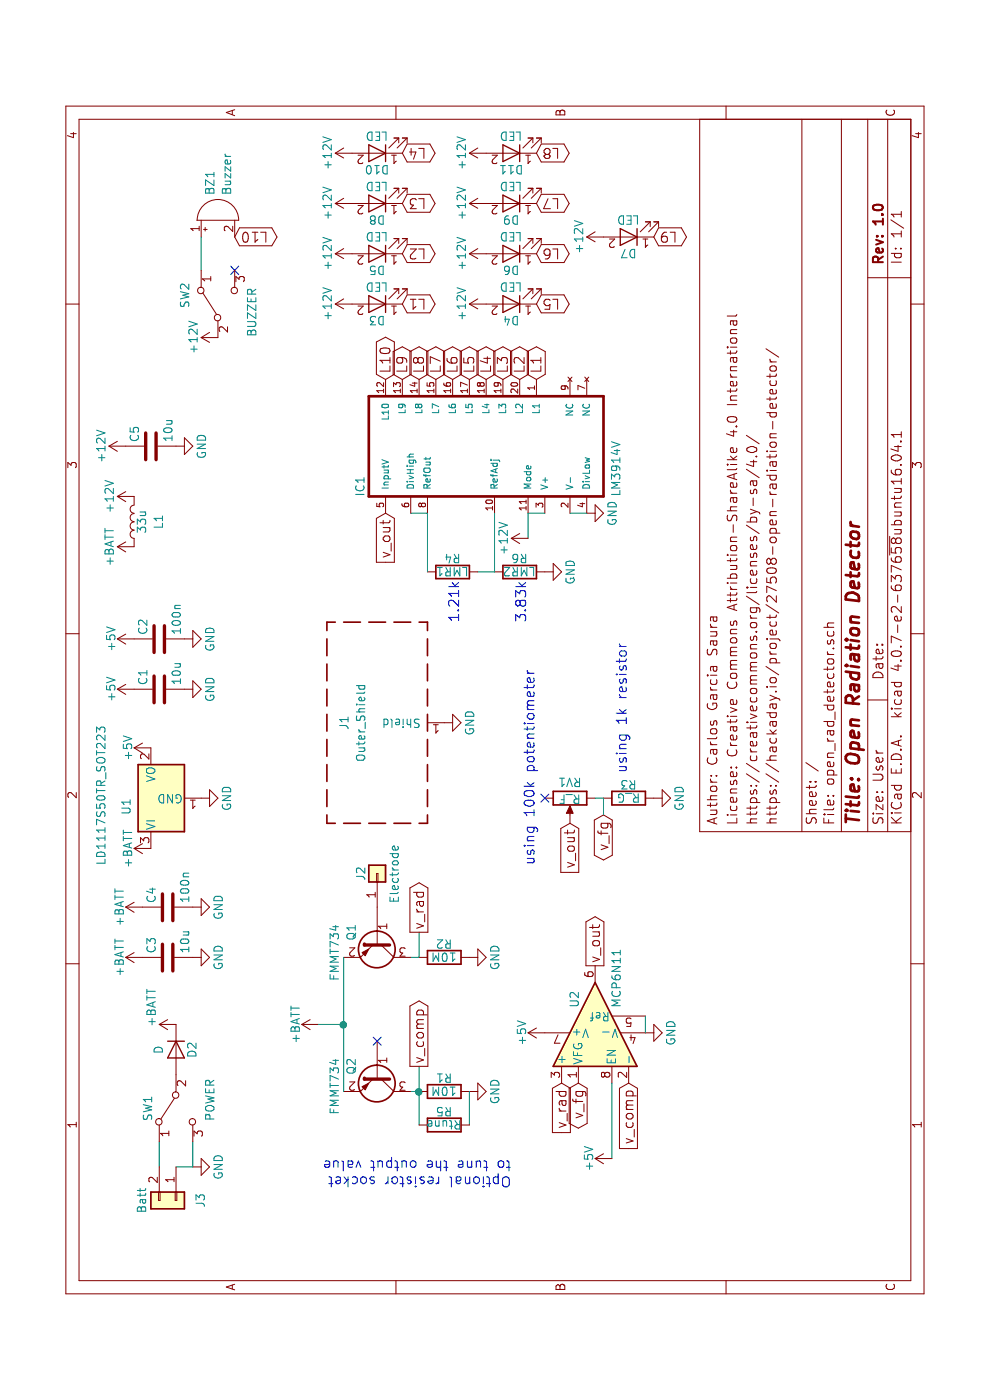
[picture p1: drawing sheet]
EESchema Schematic File Version 2
LIBS:power
LIBS:device
LIBS:switches
LIBS:relays
LIBS:motors
LIBS:transistors
LIBS:conn
LIBS:linear
LIBS:regul
LIBS:74xx
LIBS:cmos4000
LIBS:adc-dac
LIBS:memory
LIBS:xilinx
LIBS:microcontrollers
LIBS:dsp
LIBS:microchip
LIBS:analog_switches
LIBS:motorola
LIBS:texas
LIBS:intel
LIBS:audio
LIBS:interface
LIBS:digital-audio
LIBS:philips
LIBS:display
LIBS:cypress
LIBS:siliconi
LIBS:opto
LIBS:atmel
LIBS:contrib
LIBS:valves
LIBS:MCP6N11
LIBS:lm3914v
LIBS:open_rad_detector-cache
EELAYER 25 0
EELAYER END
$Descr User 7874 5906
encoding utf-8
Sheet 1 1
Title "Open Radiation Detector"
Date ""
Rev "1.0"
Comp ""
Comment1 "https://hackaday.io/project/27508-open-radiation-detector/"
Comment2 "https://creativecommons.org/licenses/by-sa/4.0/"
Comment3 "License: Creative Commons Attribution-ShareAlike 4.0 International​"
Comment4 "Author: Carlos Garcia Saura"
$EndDescr
$Comp
L RF_Shield_One_Piece J1
U 1 1
P 3800 2250
F 0 "J1" H 3800 2450 50  0000 C CNN
F 1 "Outer_Shield" H 3800 2350 50  0000 C CNN
F 2 "Shielding_Cabinets:Laird_Technologies_BMI-S-107_44.37x44.37mm" H 3800 2150 50  0001 C CNN
F 3 "" H 3800 2150 50  0001 C CNN
	1    3800 2250
	1    0    0    -1  
$EndComp
$Comp
L BC858 Q1
U 1 1
P 2500 2250
F 0 "Q1" H 2400 2100 50  0000 L CNN
F 1 "FMMT734" H 2400 2000 50  0000 L CNN
F 2 "TO_SOT_Packages_SMD:SOT-23" H 2700 2175 50  0001 L CIN
F 3 "" H 2500 2250 50  0001 L CNN
	1    2500 2250
	-1   0    0    1   
$EndComp
$Comp
L BC858 Q2
U 1 1
P 1700 2250
F 0 "Q2" H 1600 2100 50  0000 L CNN
F 1 "FMMT734" H 1600 2000 50  0000 L CNN
F 2 "TO_SOT_Packages_SMD:SOT-23" H 1900 2175 50  0001 L CIN
F 3 "" H 1700 2250 50  0001 L CNN
	1    1700 2250
	-1   0    0    1   
$EndComp
NoConn ~ 1900 2250
$Comp
L GND #PWR01
U 1 1
P 3800 2650
F 0 "#PWR01" H 3800 2400 50  0001 C CNN
F 1 "GND" H 3800 2500 50  0000 C CNN
F 2 "" H 3800 2650 50  0001 C CNN
F 3 "" H 3800 2650 50  0001 C CNN
	1    3800 2650
	1    0    0    -1  
$EndComp
$Comp
L +BATT #PWR02
U 1 1
P 2000 1900
F 0 "#PWR02" H 2000 1750 50  0001 C CNN
F 1 "+BATT" H 2000 2040 50  0000 C CNN
F 2 "" H 2000 1900 50  0001 C CNN
F 3 "" H 2000 1900 50  0001 C CNN
	1    2000 1900
	1    0    0    -1  
$EndComp
$Comp
L R R1
U 1 1
P 1600 2650
F 0 "R1" V 1680 2650 50  0000 C CNN
F 1 "10M" V 1600 2650 50  0000 C CNN
F 2 "Resistors_SMD:R_1206" V 1530 2650 50  0001 C CNN
F 3 "" H 1600 2650 50  0001 C CNN
	1    1600 2650
	1    0    0    -1  
$EndComp
$Comp
L R R2
U 1 1
P 2400 2650
F 0 "R2" V 2480 2650 50  0000 C CNN
F 1 "10M" V 2400 2650 50  0000 C CNN
F 2 "Resistors_SMD:R_1206" V 2330 2650 50  0001 C CNN
F 3 "" H 2400 2650 50  0001 C CNN
	1    2400 2650
	1    0    0    -1  
$EndComp
Text GLabel 1750 2500 2    60   Output ~ 0
v_comp
Text GLabel 2550 2500 2    60   Output ~ 0
v_rad
$Comp
L GND #PWR03
U 1 1
P 1600 2800
F 0 "#PWR03" H 1600 2550 50  0001 C CNN
F 1 "GND" H 1600 2650 50  0000 C CNN
F 2 "" H 1600 2800 50  0001 C CNN
F 3 "" H 1600 2800 50  0001 C CNN
	1    1600 2800
	1    0    0    -1  
$EndComp
$Comp
L GND #PWR04
U 1 1
P 2400 2800
F 0 "#PWR04" H 2400 2550 50  0001 C CNN
F 1 "GND" H 2400 2650 50  0000 C CNN
F 2 "" H 2400 2800 50  0001 C CNN
F 3 "" H 2400 2800 50  0001 C CNN
	1    2400 2800
	1    0    0    -1  
$EndComp
$Comp
L MCP6N11 U2
U 1 1
P 1950 3550
F 0 "U2" H 2100 3675 50  0000 L CNN
F 1 "MCP6N11" H 2100 3425 50  0000 L CNN
F 2 "Housings_SOIC:SOIC-8_3.9x4.9mm_Pitch1.27mm" H 2050 3550 50  0001 C CNN
F 3 "" H 2050 3550 50  0001 C CNN
	1    1950 3550
	1    0    0    -1  
$EndComp
Text GLabel 1650 3750 0    60   Input ~ 0
v_comp
Text GLabel 1650 3350 0    60   Input ~ 0
v_rad
$Comp
L GND #PWR05
U 1 1
P 1950 3850
F 0 "#PWR05" H 1950 3600 50  0001 C CNN
F 1 "GND" H 1950 3700 50  0000 C CNN
F 2 "" H 1950 3850 50  0001 C CNN
F 3 "" H 1950 3850 50  0001 C CNN
	1    1950 3850
	1    0    0    -1  
$EndComp
$Comp
L +5V #PWR06
U 1 1
P 1950 3250
F 0 "#PWR06" H 1950 3100 50  0001 C CNN
F 1 "+5V" H 1950 3390 50  0000 C CNN
F 2 "" H 1950 3250 50  0001 C CNN
F 3 "" H 1950 3250 50  0001 C CNN
	1    1950 3250
	1    0    0    -1  
$EndComp
$Comp
L +5V #PWR07
U 1 1
P 3650 900
F 0 "#PWR07" H 3650 750 50  0001 C CNN
F 1 "+5V" H 3650 1040 50  0000 C CNN
F 2 "" H 3650 900 50  0001 C CNN
F 3 "" H 3650 900 50  0001 C CNN
	1    3650 900 
	1    0    0    -1  
$EndComp
$Comp
L +BATT #PWR08
U 1 1
P 3050 900
F 0 "#PWR08" H 3050 750 50  0001 C CNN
F 1 "+BATT" H 3050 1040 50  0000 C CNN
F 2 "" H 3050 900 50  0001 C CNN
F 3 "" H 3050 900 50  0001 C CNN
	1    3050 900 
	1    0    0    -1  
$EndComp
$Comp
L GND #PWR09
U 1 1
P 3350 1200
F 0 "#PWR09" H 3350 950 50  0001 C CNN
F 1 "GND" H 3350 1050 50  0000 C CNN
F 2 "" H 3350 1200 50  0001 C CNN
F 3 "" H 3350 1200 50  0001 C CNN
	1    3350 1200
	1    0    0    -1  
$EndComp
$Comp
L C C1
U 1 1
P 4000 950
F 0 "C1" H 4025 1050 50  0000 L CNN
F 1 "10u" H 4025 850 50  0000 L CNN
F 2 "Capacitors_SMD:C_1206" H 4038 800 50  0001 C CNN
F 3 "" H 4000 950 50  0001 C CNN
	1    4000 950 
	1    0    0    -1  
$EndComp
$Comp
L C C2
U 1 1
P 4300 950
F 0 "C2" H 4325 1050 50  0000 L CNN
F 1 "100n" H 4325 850 50  0000 L CNN
F 2 "Capacitors_SMD:C_0805" H 4338 800 50  0001 C CNN
F 3 "" H 4300 950 50  0001 C CNN
	1    4300 950 
	1    0    0    -1  
$EndComp
$Comp
L +5V #PWR010
U 1 1
P 4300 800
F 0 "#PWR010" H 4300 650 50  0001 C CNN
F 1 "+5V" H 4300 940 50  0000 C CNN
F 2 "" H 4300 800 50  0001 C CNN
F 3 "" H 4300 800 50  0001 C CNN
	1    4300 800 
	1    0    0    -1  
$EndComp
$Comp
L +5V #PWR011
U 1 1
P 4000 800
F 0 "#PWR011" H 4000 650 50  0001 C CNN
F 1 "+5V" H 4000 940 50  0000 C CNN
F 2 "" H 4000 800 50  0001 C CNN
F 3 "" H 4000 800 50  0001 C CNN
	1    4000 800 
	1    0    0    -1  
$EndComp
$Comp
L GND #PWR012
U 1 1
P 4000 1100
F 0 "#PWR012" H 4000 850 50  0001 C CNN
F 1 "GND" H 4000 950 50  0000 C CNN
F 2 "" H 4000 1100 50  0001 C CNN
F 3 "" H 4000 1100 50  0001 C CNN
	1    4000 1100
	1    0    0    -1  
$EndComp
$Comp
L GND #PWR013
U 1 1
P 4300 1100
F 0 "#PWR013" H 4300 850 50  0001 C CNN
F 1 "GND" H 4300 950 50  0000 C CNN
F 2 "" H 4300 1100 50  0001 C CNN
F 3 "" H 4300 1100 50  0001 C CNN
	1    4300 1100
	1    0    0    -1  
$EndComp
$Comp
L +5V #PWR014
U 1 1
P 1200 3650
F 0 "#PWR014" H 1200 3500 50  0001 C CNN
F 1 "+5V" H 1200 3790 50  0000 C CNN
F 2 "" H 1200 3650 50  0001 C CNN
F 3 "" H 1200 3650 50  0001 C CNN
	1    1200 3650
	1    0    0    -1  
$EndComp
Wire Wire Line
	2400 2050 1600 2050
Wire Wire Line
	2000 1900 2000 2050
Connection ~ 2000 2050
Wire Wire Line
	1600 2500 1600 2450
Wire Wire Line
	2400 2500 2400 2450
Wire Wire Line
	2550 2500 2400 2500
Wire Wire Line
	1650 3650 1200 3650
$Comp
L Buzzer BZ1
U 1 1
P 6800 1300
F 0 "BZ1" H 6950 1350 50  0000 L CNN
F 1 "Buzzer" H 6950 1250 50  0000 L CNN
F 2 "Buzzers_Beepers:MagneticBuzzer_ProSignal_ABI-010-RC" V 6775 1400 50  0001 C CNN
F 3 "" V 6775 1400 50  0001 C CNN
	1    6800 1300
	1    0    0    -1  
$EndComp
Text GLabel 2350 3550 2    60   Output ~ 0
v_out
Text GLabel 5050 2300 0    60   Input ~ 0
v_out
$Comp
L +BATT #PWR015
U 1 1
P 2000 1050
F 0 "#PWR015" H 2000 900 50  0001 C CNN
F 1 "+BATT" H 2100 1200 50  0000 C CNN
F 2 "" H 2000 1050 50  0001 C CNN
F 3 "" H 2000 1050 50  0001 C CNN
	1    2000 1050
	1    0    0    -1  
$EndComp
$Comp
L GND #PWR016
U 1 1
P 1150 1150
F 0 "#PWR016" H 1150 900 50  0001 C CNN
F 1 "GND" H 1150 1000 50  0000 C CNN
F 2 "" H 1150 1150 50  0001 C CNN
F 3 "" H 1150 1150 50  0001 C CNN
	1    1150 1150
	1    0    0    -1  
$EndComp
$Comp
L C C3
U 1 1
P 2400 1000
F 0 "C3" H 2425 1100 50  0000 L CNN
F 1 "10u" H 2425 900 50  0000 L CNN
F 2 "Capacitors_SMD:C_1206" H 2438 850 50  0001 C CNN
F 3 "" H 2400 1000 50  0001 C CNN
	1    2400 1000
	1    0    0    -1  
$EndComp
$Comp
L C C4
U 1 1
P 2700 1000
F 0 "C4" H 2725 1100 50  0000 L CNN
F 1 "100n" H 2725 900 50  0000 L CNN
F 2 "Capacitors_SMD:C_0805" H 2738 850 50  0001 C CNN
F 3 "" H 2700 1000 50  0001 C CNN
	1    2700 1000
	1    0    0    -1  
$EndComp
$Comp
L GND #PWR017
U 1 1
P 2400 1150
F 0 "#PWR017" H 2400 900 50  0001 C CNN
F 1 "GND" H 2400 1000 50  0000 C CNN
F 2 "" H 2400 1150 50  0001 C CNN
F 3 "" H 2400 1150 50  0001 C CNN
	1    2400 1150
	1    0    0    -1  
$EndComp
$Comp
L GND #PWR018
U 1 1
P 2700 1150
F 0 "#PWR018" H 2700 900 50  0001 C CNN
F 1 "GND" H 2700 1000 50  0000 C CNN
F 2 "" H 2700 1150 50  0001 C CNN
F 3 "" H 2700 1150 50  0001 C CNN
	1    2700 1150
	1    0    0    -1  
$EndComp
$Comp
L +BATT #PWR019
U 1 1
P 2400 850
F 0 "#PWR019" H 2400 700 50  0001 C CNN
F 1 "+BATT" H 2400 990 50  0000 C CNN
F 2 "" H 2400 850 50  0001 C CNN
F 3 "" H 2400 850 50  0001 C CNN
	1    2400 850 
	1    0    0    -1  
$EndComp
$Comp
L +BATT #PWR020
U 1 1
P 2700 850
F 0 "#PWR020" H 2700 700 50  0001 C CNN
F 1 "+BATT" H 2700 990 50  0000 C CNN
F 2 "" H 2700 850 50  0001 C CNN
F 3 "" H 2700 850 50  0001 C CNN
	1    2700 850 
	1    0    0    -1  
$EndComp
Text GLabel 1650 3450 0    60   BiDi ~ 0
v_fg
Text GLabel 3250 3600 0    60   BiDi ~ 0
v_fg
$Comp
L R R3
U 1 1
P 3350 3750
F 0 "R3" V 3430 3750 50  0000 C CNN
F 1 "R_G" V 3350 3750 50  0000 C CNN
F 2 "Resistors_SMD:R_0805" V 3280 3750 50  0001 C CNN
F 3 "" H 3350 3750 50  0001 C CNN
	1    3350 3750
	1    0    0    -1  
$EndComp
$Comp
L POT RV1
U 1 1
P 3350 3400
F 0 "RV1" V 3250 3400 50  0000 C CNN
F 1 "R_F" V 3350 3400 50  0000 C CNN
F 2 "Potentiometers:Potentiometer_Trimmer_Piher_PT-10v10_Horizontal_Px10.0mm_Py5.0mm" H 3350 3400 50  0001 C CNN
F 3 "" H 3350 3400 50  0001 C CNN
	1    3350 3400
	-1   0    0    1   
$EndComp
Text GLabel 3200 3400 0    60   Input ~ 0
v_out
NoConn ~ 6500 1400
Wire Wire Line
	3350 3600 3250 3600
Wire Wire Line
	3350 3550 3350 3600
Wire Wire Line
	6700 1200 6500 1200
$Comp
L D D2
U 1 1
P 1850 1050
F 0 "D2" H 1850 1150 50  0000 C CNN
F 1 "D" H 1850 950 50  0000 C CNN
F 2 "Diodes_SMD:D_1206" H 1850 1050 50  0001 C CNN
F 3 "" H 1850 1050 50  0001 C CNN
	1    1850 1050
	-1   0    0    1   
$EndComp
NoConn ~ 3350 3250
Text Notes 3500 3750 0    60   ~ 0
using 1k resistor
Text Notes 2950 3200 0    60   ~ 0
using 100k potentiometer
Wire Wire Line
	1600 2800 1400 2800
Connection ~ 1600 2500
Wire Wire Line
	1300 950  1150 950 
Wire Wire Line
	1300 1150 1150 1150
Wire Wire Line
	1150 1150 1150 1050
Text Notes 1200 3050 1    60   ~ 0
Optional resistor socket\nto tune the output value
$Comp
L SW_SPDT SW1
U 1 1
P 1500 1050
F 0 "SW1" H 1500 1220 50  0000 C CNN
F 1 "POWER" H 1450 850 50  0000 C CNN
F 2 "SW_JS202011SCQN:SW_JS202011SCQN" H 1500 1050 50  0001 C CNN
F 3 "" H 1500 1050 50  0001 C CNN
	1    1500 1050
	-1   0    0    -1  
$EndComp
$Comp
L Conn_01x02 J3
U 1 1
P 950 1050
F 0 "J3" H 950 1200 50  0000 C CNN
F 1 "Batt" H 950 850 50  0000 C CNN
F 2 "A23_battery:A23_battery" H 950 1050 50  0001 C CNN
F 3 "" H 950 1050 50  0001 C CNN
	1    950  1050
	-1   0    0    1   
$EndComp
$Comp
L Conn_01x01 J2
U 1 1
P 2900 2250
F 0 "J2" H 2900 2350 50  0000 C CNN
F 1 "Electrode" H 2900 2150 50  0000 C CNN
F 2 "SMD_Packages:1Pin" H 2900 2250 50  0001 C CNN
F 3 "" H 2900 2250 50  0001 C CNN
	1    2900 2250
	1    0    0    -1  
$EndComp
$Comp
L SW_SPDT SW2
U 1 1
P 6300 1300
F 0 "SW2" H 6350 1500 50  0000 C CNN
F 1 "BUZZER" H 6250 1100 50  0000 C CNN
F 2 "SW_JS202011SCQN:SW_JS202011SCQN" H 6300 1300 50  0001 C CNN
F 3 "" H 6300 1300 50  0001 C CNN
	1    6300 1300
	1    0    0    -1  
$EndComp
$Comp
L LD1117S50TR_SOT223 U1
U 1 1
P 3350 900
F 0 "U1" H 3300 1050 50  0000 C CNN
F 1 "LD1117S50TR_SOT223" H 2950 1200 50  0000 L CNN
F 2 "TO_SOT_Packages_SMD:SOT-223-3_TabPin2" H 3350 1100 50  0001 C CNN
F 3 "" H 3450 650 50  0001 C CNN
	1    3350 900 
	1    0    0    -1  
$EndComp
$Comp
L GND #PWR021
U 1 1
P 3350 3900
F 0 "#PWR021" H 3350 3650 50  0001 C CNN
F 1 "GND" H 3350 3750 50  0000 C CNN
F 2 "" H 3350 3900 50  0001 C CNN
F 3 "" H 3350 3900 50  0001 C CNN
	1    3350 3900
	1    0    0    -1  
$EndComp
Wire Wire Line
	2050 3850 1950 3850
$Comp
L LM3914V IC1
U 1 1
P 5450 2900
F 0 "IC1" H 5150 3625 50  0000 L BNN
F 1 "LM3914V" H 5150 2099 50  0000 L BNN
F 2 "Housings_LCC:PLCC-20" H 5350 3400 50  0001 L BNN
F 3 "NEC" H 5350 3500 50  0001 L BNN
	1    5450 2900
	1    0    0    -1  
$EndComp
$Comp
L GND #PWR022
U 1 1
P 5050 3500
F 0 "#PWR022" H 5050 3250 50  0001 C CNN
F 1 "GND" H 5050 3350 50  0000 C CNN
F 2 "" H 5050 3500 50  0001 C CNN
F 3 "" H 5050 3500 50  0001 C CNN
	1    5050 3500
	1    0    0    -1  
$EndComp
Wire Wire Line
	5050 3500 5050 3400
Wire Wire Line
	5050 3250 5050 3150
Wire Wire Line
	5050 3150 4900 3150
Text GLabel 5850 3200 2    60   BiDi ~ 0
L1
Text GLabel 5850 3100 2    60   BiDi ~ 0
L2
Text GLabel 5850 3000 2    60   BiDi ~ 0
L3
Text GLabel 5850 2900 2    60   BiDi ~ 0
L4
Text GLabel 5850 2800 2    60   BiDi ~ 0
L5
Text GLabel 5850 2700 2    60   BiDi ~ 0
L6
Text GLabel 5850 2600 2    60   BiDi ~ 0
L7
Text GLabel 5850 2500 2    60   BiDi ~ 0
L8
Text GLabel 5850 2400 2    60   BiDi ~ 0
L9
Text GLabel 5850 2300 2    60   BiDi ~ 0
L10
Text GLabel 6300 2400 3    60   BiDi ~ 0
L1
Text GLabel 6600 2400 3    60   BiDi ~ 0
L2
Text GLabel 6900 2400 3    60   BiDi ~ 0
L3
Text GLabel 7200 2400 3    60   BiDi ~ 0
L4
Text GLabel 6300 3200 3    60   BiDi ~ 0
L5
Text GLabel 6600 3200 3    60   BiDi ~ 0
L6
Text GLabel 6900 3200 3    60   BiDi ~ 0
L7
Text GLabel 7200 3200 3    60   BiDi ~ 0
L8
Text GLabel 6700 3900 3    60   BiDi ~ 0
L9
$Comp
L LED D3
U 1 1
P 6300 2250
F 0 "D3" H 6300 2350 50  0000 C CNN
F 1 "LED" H 6300 2150 50  0000 C CNN
F 2 "LEDs:LED_1206" H 6300 2250 50  0001 C CNN
F 3 "" H 6300 2250 50  0001 C CNN
	1    6300 2250
	0    -1   -1   0   
$EndComp
$Comp
L LED D5
U 1 1
P 6600 2250
F 0 "D5" H 6600 2350 50  0000 C CNN
F 1 "LED" H 6600 2150 50  0000 C CNN
F 2 "LEDs:LED_1206" H 6600 2250 50  0001 C CNN
F 3 "" H 6600 2250 50  0001 C CNN
	1    6600 2250
	0    -1   -1   0   
$EndComp
$Comp
L LED D8
U 1 1
P 6900 2250
F 0 "D8" H 6900 2350 50  0000 C CNN
F 1 "LED" H 6900 2150 50  0000 C CNN
F 2 "LEDs:LED_1206" H 6900 2250 50  0001 C CNN
F 3 "" H 6900 2250 50  0001 C CNN
	1    6900 2250
	0    -1   -1   0   
$EndComp
$Comp
L LED D10
U 1 1
P 7200 2250
F 0 "D10" H 7200 2350 50  0000 C CNN
F 1 "LED" H 7200 2150 50  0000 C CNN
F 2 "LEDs:LED_1206" H 7200 2250 50  0001 C CNN
F 3 "" H 7200 2250 50  0001 C CNN
	1    7200 2250
	0    -1   -1   0   
$EndComp
$Comp
L LED D4
U 1 1
P 6300 3050
F 0 "D4" H 6300 3150 50  0000 C CNN
F 1 "LED" H 6300 2950 50  0000 C CNN
F 2 "LEDs:LED_1206" H 6300 3050 50  0001 C CNN
F 3 "" H 6300 3050 50  0001 C CNN
	1    6300 3050
	0    -1   -1   0   
$EndComp
$Comp
L LED D6
U 1 1
P 6600 3050
F 0 "D6" H 6600 3150 50  0000 C CNN
F 1 "LED" H 6600 2950 50  0000 C CNN
F 2 "LEDs:LED_1206" H 6600 3050 50  0001 C CNN
F 3 "" H 6600 3050 50  0001 C CNN
	1    6600 3050
	0    -1   -1   0   
$EndComp
$Comp
L LED D9
U 1 1
P 6900 3050
F 0 "D9" H 6900 3150 50  0000 C CNN
F 1 "LED" H 6900 2950 50  0000 C CNN
F 2 "LEDs:LED_1206" H 6900 3050 50  0001 C CNN
F 3 "" H 6900 3050 50  0001 C CNN
	1    6900 3050
	0    -1   -1   0   
$EndComp
$Comp
L LED D11
U 1 1
P 7200 3050
F 0 "D11" H 7200 3150 50  0000 C CNN
F 1 "LED" H 7200 2950 50  0000 C CNN
F 2 "LEDs:LED_1206" H 7200 3050 50  0001 C CNN
F 3 "" H 7200 3050 50  0001 C CNN
	1    7200 3050
	0    -1   -1   0   
$EndComp
$Comp
L LED D7
U 1 1
P 6700 3750
F 0 "D7" H 6700 3850 50  0000 C CNN
F 1 "LED" H 6700 3650 50  0000 C CNN
F 2 "LEDs:LED_1206" H 6700 3750 50  0001 C CNN
F 3 "" H 6700 3750 50  0001 C CNN
	1    6700 3750
	0    -1   -1   0   
$EndComp
Text GLabel 6700 1400 3    60   BiDi ~ 0
L10
Wire Wire Line
	5050 2550 5050 2450
$Comp
L R R4
U 1 1
P 4700 2700
F 0 "R4" V 4780 2700 50  0000 C CNN
F 1 "LMR1" V 4700 2700 50  0000 C CNN
F 2 "Resistors_SMD:R_0805" V 4630 2700 50  0001 C CNN
F 3 "" H 4700 2700 50  0001 C CNN
	1    4700 2700
	1    0    0    -1  
$EndComp
$Comp
L R R6
U 1 1
P 4700 3100
F 0 "R6" V 4780 3100 50  0000 C CNN
F 1 "LMR2" V 4700 3100 50  0000 C CNN
F 2 "Resistors_SMD:R_0805" V 4630 3100 50  0001 C CNN
F 3 "" H 4700 3100 50  0001 C CNN
	1    4700 3100
	1    0    0    -1  
$EndComp
Wire Wire Line
	5050 2550 4700 2550
Wire Wire Line
	5050 2950 4700 2950
Wire Wire Line
	4700 2950 4700 2850
$Comp
L GND #PWR023
U 1 1
P 4700 3250
F 0 "#PWR023" H 4700 3000 50  0001 C CNN
F 1 "GND" H 4700 3100 50  0000 C CNN
F 2 "" H 4700 3250 50  0001 C CNN
F 3 "" H 4700 3250 50  0001 C CNN
	1    4700 3250
	1    0    0    -1  
$EndComp
$Comp
L L L1
U 1 1
P 5000 800
F 0 "L1" V 4850 800 50  0000 C CNN
F 1 "33u" V 4950 800 50  0000 C CNN
F 2 "Inductors_NEOSID:Neosid_Inductor_SM-NE29_SMD1008" H 5000 800 50  0001 C CNN
F 3 "" H 5000 800 50  0001 C CNN
	1    5000 800 
	0    -1   -1   0   
$EndComp
$Comp
L +BATT #PWR024
U 1 1
P 4850 800
F 0 "#PWR024" H 4850 650 50  0001 C CNN
F 1 "+BATT" H 4850 950 50  0000 C CNN
F 2 "" H 4850 800 50  0001 C CNN
F 3 "" H 4850 800 50  0001 C CNN
	1    4850 800 
	1    0    0    -1  
$EndComp
$Comp
L +12V #PWR025
U 1 1
P 5150 800
F 0 "#PWR025" H 5150 650 50  0001 C CNN
F 1 "+12V" H 5150 950 50  0000 C CNN
F 2 "" H 5150 800 50  0001 C CNN
F 3 "" H 5150 800 50  0001 C CNN
	1    5150 800 
	1    0    0    -1  
$EndComp
$Comp
L +12V #PWR026
U 1 1
P 4900 3150
F 0 "#PWR026" H 4900 3000 50  0001 C CNN
F 1 "+12V" H 4900 3300 50  0000 C CNN
F 2 "" H 4900 3150 50  0001 C CNN
F 3 "" H 4900 3150 50  0001 C CNN
	1    4900 3150
	1    0    0    -1  
$EndComp
$Comp
L +12V #PWR027
U 1 1
P 6700 3600
F 0 "#PWR027" H 6700 3450 50  0001 C CNN
F 1 "+12V" H 6700 3750 50  0000 C CNN
F 2 "" H 6700 3600 50  0001 C CNN
F 3 "" H 6700 3600 50  0001 C CNN
	1    6700 3600
	1    0    0    -1  
$EndComp
$Comp
L +12V #PWR028
U 1 1
P 6300 2900
F 0 "#PWR028" H 6300 2750 50  0001 C CNN
F 1 "+12V" H 6300 3050 50  0000 C CNN
F 2 "" H 6300 2900 50  0001 C CNN
F 3 "" H 6300 2900 50  0001 C CNN
	1    6300 2900
	1    0    0    -1  
$EndComp
$Comp
L +12V #PWR029
U 1 1
P 6600 2900
F 0 "#PWR029" H 6600 2750 50  0001 C CNN
F 1 "+12V" H 6600 3050 50  0000 C CNN
F 2 "" H 6600 2900 50  0001 C CNN
F 3 "" H 6600 2900 50  0001 C CNN
	1    6600 2900
	1    0    0    -1  
$EndComp
$Comp
L +12V #PWR030
U 1 1
P 6900 2900
F 0 "#PWR030" H 6900 2750 50  0001 C CNN
F 1 "+12V" H 6900 3050 50  0000 C CNN
F 2 "" H 6900 2900 50  0001 C CNN
F 3 "" H 6900 2900 50  0001 C CNN
	1    6900 2900
	1    0    0    -1  
$EndComp
$Comp
L +12V #PWR031
U 1 1
P 7200 2900
F 0 "#PWR031" H 7200 2750 50  0001 C CNN
F 1 "+12V" H 7200 3050 50  0000 C CNN
F 2 "" H 7200 2900 50  0001 C CNN
F 3 "" H 7200 2900 50  0001 C CNN
	1    7200 2900
	1    0    0    -1  
$EndComp
$Comp
L +12V #PWR032
U 1 1
P 6300 2100
F 0 "#PWR032" H 6300 1950 50  0001 C CNN
F 1 "+12V" H 6300 2250 50  0000 C CNN
F 2 "" H 6300 2100 50  0001 C CNN
F 3 "" H 6300 2100 50  0001 C CNN
	1    6300 2100
	1    0    0    -1  
$EndComp
$Comp
L +12V #PWR033
U 1 1
P 6600 2100
F 0 "#PWR033" H 6600 1950 50  0001 C CNN
F 1 "+12V" H 6600 2250 50  0000 C CNN
F 2 "" H 6600 2100 50  0001 C CNN
F 3 "" H 6600 2100 50  0001 C CNN
	1    6600 2100
	1    0    0    -1  
$EndComp
$Comp
L +12V #PWR034
U 1 1
P 6900 2100
F 0 "#PWR034" H 6900 1950 50  0001 C CNN
F 1 "+12V" H 6900 2250 50  0000 C CNN
F 2 "" H 6900 2100 50  0001 C CNN
F 3 "" H 6900 2100 50  0001 C CNN
	1    6900 2100
	1    0    0    -1  
$EndComp
$Comp
L +12V #PWR035
U 1 1
P 7200 2100
F 0 "#PWR035" H 7200 1950 50  0001 C CNN
F 1 "+12V" H 7200 2250 50  0000 C CNN
F 2 "" H 7200 2100 50  0001 C CNN
F 3 "" H 7200 2100 50  0001 C CNN
	1    7200 2100
	1    0    0    -1  
$EndComp
$Comp
L +12V #PWR036
U 1 1
P 6100 1300
F 0 "#PWR036" H 6100 1150 50  0001 C CNN
F 1 "+12V" H 6100 1450 50  0000 C CNN
F 2 "" H 6100 1300 50  0001 C CNN
F 3 "" H 6100 1300 50  0001 C CNN
	1    6100 1300
	1    0    0    -1  
$EndComp
$Comp
L C C5
U 1 1
P 5450 900
F 0 "C5" H 5475 1000 50  0000 L CNN
F 1 "10u" H 5475 800 50  0000 L CNN
F 2 "Capacitors_SMD:C_1206" H 5488 750 50  0001 C CNN
F 3 "" H 5450 900 50  0001 C CNN
	1    5450 900 
	1    0    0    -1  
$EndComp
$Comp
L +12V #PWR037
U 1 1
P 5450 750
F 0 "#PWR037" H 5450 600 50  0001 C CNN
F 1 "+12V" H 5450 900 50  0000 C CNN
F 2 "" H 5450 750 50  0001 C CNN
F 3 "" H 5450 750 50  0001 C CNN
	1    5450 750 
	1    0    0    -1  
$EndComp
$Comp
L GND #PWR038
U 1 1
P 5450 1050
F 0 "#PWR038" H 5450 800 50  0001 C CNN
F 1 "GND" H 5450 900 50  0000 C CNN
F 2 "" H 5450 1050 50  0001 C CNN
F 3 "" H 5450 1050 50  0001 C CNN
	1    5450 1050
	1    0    0    -1  
$EndComp
Text Notes 4400 2750 0    60   ~ 0
1.21k
Text Notes 4400 3150 0    60   ~ 0
3.83k
Wire Wire Line
	1400 2500 1750 2500
$Comp
L R R5
U 1 1
P 1400 2650
F 0 "R5" V 1480 2650 50  0000 C CNN
F 1 "Rtune" V 1400 2650 50  0000 C CNN
F 2 "Resistors_SMD:R_1206" V 1330 2650 50  0001 C CNN
F 3 "" H 1400 2650 50  0001 C CNN
	1    1400 2650
	1    0    0    -1  
$EndComp
$EndSCHEMATC
